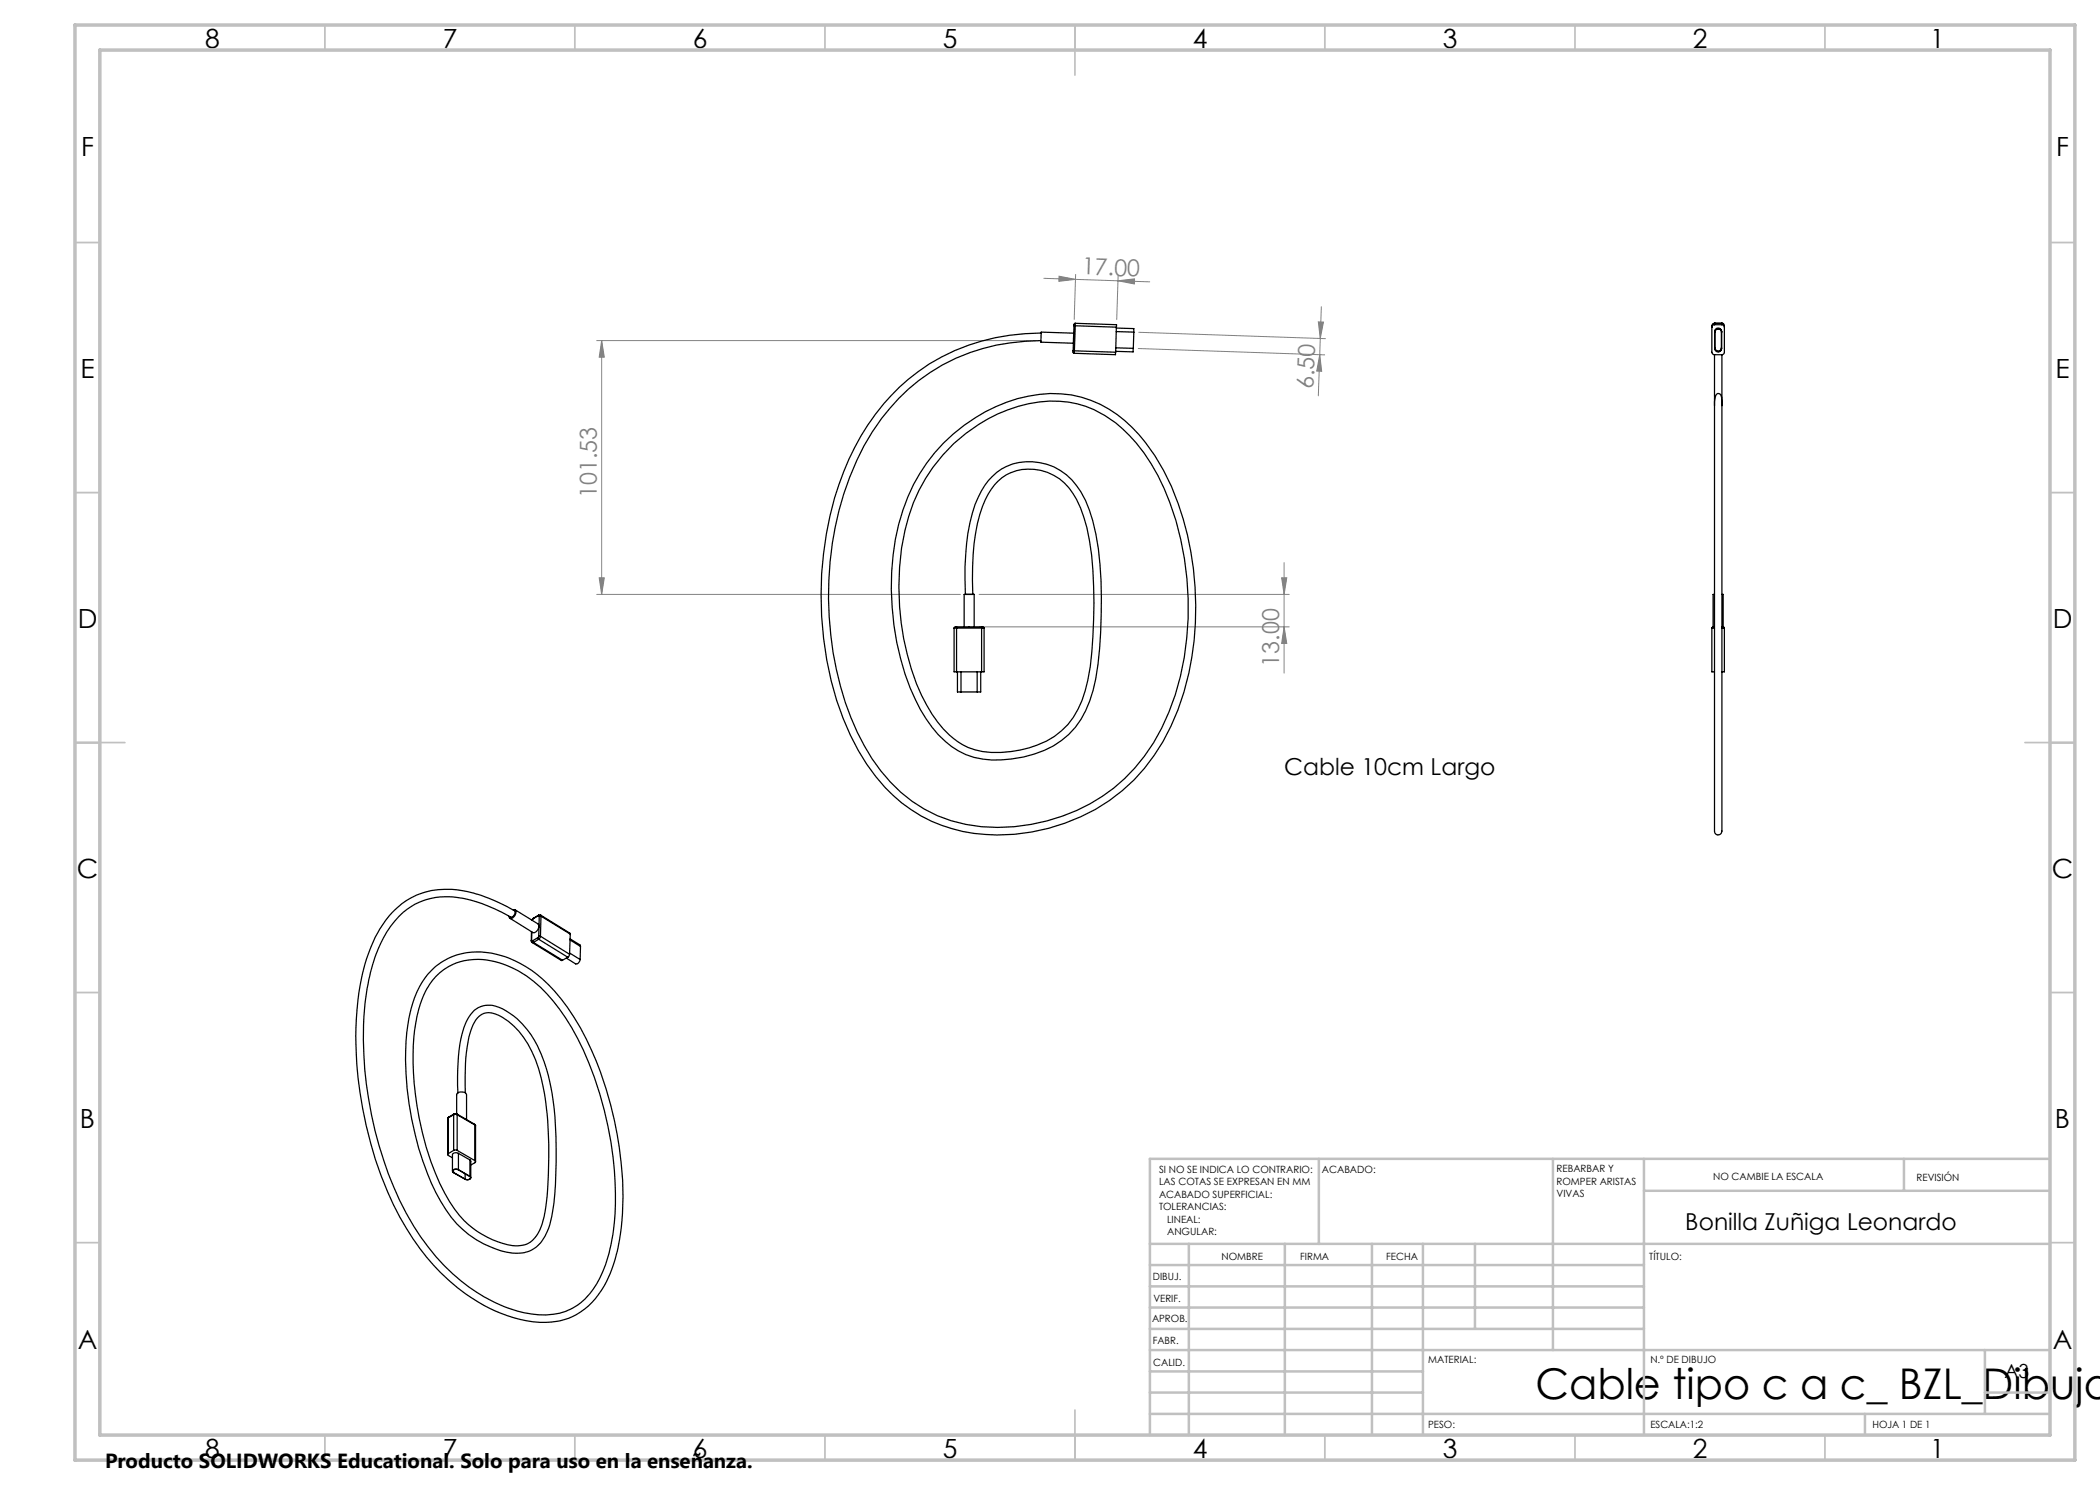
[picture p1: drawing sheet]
<svg xmlns="http://www.w3.org/2000/svg" width="420mm" height="297mm" viewBox="0 0 420 297" stroke-linecap="round" stroke-linejoin="round" font-family="sans-serif">
<g fill="none" stroke="#808080" stroke-width=".2">
<path d="M208.8 55.7l14.8 .5M211.8 55.2l3.3 .7-3.3 .4zM215.1 54.9l-.3 9M223.6 56.2l6.3 .2M223.6 56.2l3.3-.4v1zM223.6 55.2l-.3 8.7M119.3 68.1h87.9M120.3 68.1l.6 3.3h-1.1zM120.3 68.1v50.8M227.6 69.7l37.3 1.3M227.8 66.5l37.3 1.2M263.7 64.4h1l-.6 3.3z"/>
<path d="M263.9 70.9l.4 3.4-1-.1zM264.3 61.3l-.6 17.9M119.3 118.9h72.8M119.8 115.6h1.1l-.6 3.3zM195.8 118.9h62M256.3 115.6h1.1l-.6 3.3zM256.8 112.5v22.1M195.8 125.4h62M256.8 125.4l.6 3.3h-1.1z"/>
</g>
<g fill="none" stroke="#c0c0c0" stroke-width=".35">
<path d="M65 5v5M115 5v5M165 5v5M215 5v10M265 5v5M315 5v5M365 5v5M15 48.5h5M410 48.5h5M15 98.5h5M410 98.5h5M15 148.5h10"/>
<path d="M405 148.5h10M15 198.5h5M410 198.5h5M15 248.5h5M410 248.5h5M65 287v5M115 287v5M165 287v5M215 282v10M265 287v5M315 287v5M365 287v5"/>
</g>
<g fill="none" stroke="#c0c0c0" stroke-width=".5">
<path d="M263.8 231.8v17M310.6 231.8v38.2M328.8 231.8v55.2M328.8 238.2h81.2M380.8 231.8v6.4M410 231.8h-180v55.2M230 248.8h180M230 257.3h98.8M230 253h98.8M237.8 248.8v38.2M257 248.8v38.2M274.4 248.8v38.2"/>
<path d="M284.6 248.8v38.2M295 248.8v17M230 265.8h98.8M230 261.5h98.8M230 278.5h54.6M230 274.3h54.6M230 270h180M397 278.5h13M397 270v12.8M230 282.8h180M373 282.8v4.2"/>
</g>
<path d="M15 5h400v287h-400zM20 10h390v277h-390z" fill="none" stroke="#c0c0c0" stroke-width=".7"/>
<g fill="#808080">
<path d="M223.6 56.2l3.3-.4v1zM211.8 55.2l3.3 .7-3.3 .4z"/>
<path d="M263.9 70.9l.4 3.4-1-.1zM263.7 64.4h1l-.6 3.3z"/>
<path d="M119.8 115.6h1.1l-.6 3.3zM120.3 68.1l.6 3.3h-1.1zM256.8 125.4l.6 3.3h-1.1zM256.3 115.6h1.1l-.6 3.3z"/>
</g>
<g fill="none" stroke="#000" stroke-width=".25">
<path d="M208.2 68.1a39.1 39.1 0 0 0-28.5 11.6 48.8 48.8 0 0 0-11.9 22.5 69.3 69.3 0 0 0 2.4 41.3 37.3 37.3 0 0 0 12.2 16.8 30.7 30.7 0 0 0 23.8 4.6 35.2 35.2 0 0 0 27.6-22.5 59.6 59.6 0 0 0-2.2-47.3 29 29 0 0 0-12.8-13.2 22 22 0 0 0-17.3 .1 33.2 33.2 0 0 0-20.5 24 53.6 53.6 0 0 0 3.3 33 23.2 23.2 0 0 0 7.3 9.3 13.3 13.3 0 0 0 8.6 2.2 20.2 20.2 0 0 0 12.1-4.3 17.7 17.7 0 0 0 5.3-10.1 95.5 95.5 0 0 0 1-22 34.7 34.7 0 0 0-3.3-14.2 10.2 10.2 0 0 0-14.9-4.4 13.5 13.5 0 0 0-4.4 7.4 47.7 47.7 0 0 0-1.4 16M208.2 66.6a40.4 40.4 0 0 0-37.3 22.9 68.2 68.2 0 0 0-5.6 42.5 50.5 50.5 0 0 0 11.8 25.5 29.7 29.7 0 0 0 22.3 9.5 38.4 38.4 0 0 0 29.5-13.4 47.8 47.8 0 0 0 9.9-25.5 61.1 61.1 0 0 0-6.1-34.1 29.8 29.8 0 0 0-12.7-13.1 22.9 22.9 0 0 0-16.5-1.2 34.5 34.5 0 0 0-23.8 25.1 54.3 54.3 0 0 0 4.4 37.1 20 20 0 0 0 9 9 19.6 19.6 0 0 0 11.6 .5 17 17 0 0 0 13.9-13.3 77.7 77.7 0 0 0 1.7-18.6 53.3 53.3 0 0 0-2.4-17.5 13.3 13.3 0 0 0-8.6-9.2 10.9 10.9 0 0 0-13.6 6.6 34.9 34.9 0 0 0-2.7 13.9l.1 5.6M214.6 70.1l.1 .5 .1 .1M214.6 70.1l.3 .1M214.7 66.6l-6.5-.2v1.5v.5l6.5 .2M214.8 65.2h.3M214.8 65.2l-.2 4.9M214.9 70.2l-.1 .5M214.9 70.2l8.2 .2M215.1 64.7l8.2 .2v.5M215.1 64.7v.5M215.1 64.7l-.3 .1v.4"/>
<path d="M215.1 65.2l8.2 .2M215.1 65.2l-.2 5M223.1 70.4v.5l-8.3-.2M223.1 69.6l3.6 .1M223.2 66.3l3.6 .1M223.3 65.6l3.5 .1v.7M223.3 65.4l-.2 5M226.7 69.7l-.1 .7-3.5-.1M226.8 66.4l-.1 3.3M342.9 70.9v8.5M342.9 79.5v86.4a.8 .8 0 0 0 .7 1.1 .8 .8 0 0 0 .8-1.1v-86.4M342.9 64.7a.49 .49 0 0 0-.5 .5v5.2a.49 .49 0 0 0 .5 .5"/>
<path d="M342.9 64.9a.49 .49 0 0 0-.5 .5M342.9 64.7h.1M342.9 64.7h1.5M342.9 70.9h1.5M342.9 64.9h1.5M342.9 64.7v.2M343 69.6a.65 .65 0 0 0 .6 .6 .65 .65 0 0 0 .7-.6M343.1 65.8a.69 .69 0 0 1 .8-.1 .69 .69 0 0 1 .4 .6v3.4a.71 .71 0 0 1-.7 .7 .71 .71 0 0 1-.7-.7v-3.4zM344.3 66.4a.71 .71 0 0 0-.7-.7 .71 .71 0 0 0-.7 .7 .67 .67 0 0 1 .7-.6 .67 .67 0 0 1 .7 .6v3.3a.65 .65 0 0 1-.7 .6 .65 .65 0 0 1-.6-.6M344.4 70.9v8.5M344.4 64.9l.3 .2 .2 .3M344.4 64.7h.3l.2 .3v5.5l-.2 .3-.3 .1"/>
<path d="M344.4 64.7h.1M344.4 64.7v.2M342.9 81.1l.2-1.8a.62 .62 0 0 1 .7-.6 .62 .62 0 0 1 .5 .8l.1 1.6M193.1 118.9h.1M193.1 118.9h1.5M194.6 118.9h.1M342.9 118.9h-.3v6.5M344.4 118.9h.2v6.5M190.8 125.6h.5M190.8 125.6v8.8h.5M191.3 125.4h-.3l-.2 .2M191.3 125.4v.2"/>
<path d="M191.3 125.6v8.8M191.3 125.4h5M191.3 125.6h5M191.3 134.4h5M191.5 134.4v4h.7M192.2 134.4v4M192.2 138.4h3.2M192.8 125.4v-6.5h2v6.5M195.4 134.4v4M196.1 134.4v4h-.7M196.3 125.6h.5M196.3 125.4h.3l.2 .2"/>
<path d="M196.3 125.4v.2M196.3 125.6v8.8M196.8 125.6v8.8h-.5M342.4 125.6h.5M342.4 125.6v8.8h.5M342.6 125.4h.3M342.6 125.4l-.2 .2M344.4 125.6h.5M344.4 125.4h.2M344.6 125.4l.3 .2M344.9 125.6v8.8h-.5M102 183.7l4.6 2.8a1.22 1.22 0 0 0 1.2-1.3"/>
<path d="M102.6 182l.3-.1a1.04 1.04 0 0 1-.5 1.8h-.4l-.2-.4M103 182l4.6 2.8 .2 .4M106.3 188.2l.1 .3M106.3 186.3v1.9M106.3 188.1l.2 .1M106.3 188.1v.1M106.4 186.4l-.1 1.7M106.4 188.5l5.9 3.6 .2-.1M106.4 188.5h.3M106.5 188.2l.2 .3M106.6 183.8l-.2 .3M106.7 183.7l-.3 .3"/>
<path d="M106.7 183.7l-.1 .1M106.7 188.5l5.8 3.5M107.6 187.5l.1 .4M107.6 187.5l-1.1 .7M107.7 183.1l.1 .1M107.7 183.1l-1.1 .7M107.7 183h.4M107.7 187.3l-.1 .2M107.7 187.3h.4M107.7 183v.1M107.7 183l-1 .7M107.7 187.9l5.9 3.5"/>
<path d="M107.7 187.9l-1 .6M107.8 185.2l-.1 2.1M107.8 183.2h.4M107.8 183.2v2M108.1 187.3l-.4 .6M108.1 187.3l5.8 3.5M108.1 183l5.8 3.6 .2 .2M108.1 183l.1 .2M108.2 183.2l-.1 4.1M108.2 183.2l5.9 3.6M113.3 191.6l1.8 1.2 .6-.2 .3-.7M113.6 191.4l-1.1 .6"/>
<path d="M113.9 190.8l-.3 .6M113.9 190.6l2.1 1.3M114 187.8l2 1.2 .1 .3M114 188l2.1 1.3M114.1 186.8l-.2 4M116.1 189.3l-.1 2.6M91.6 218.6a33.8 33.8 0 0 1 1.5-13.9 5 5 0 0 1 4.4-3.7 7 7 0 0 1 4.5 1.7 18.2 18.2 0 0 1 6.8 9.7 48.8 48.8 0 0 1 2.4 15 70.3 70.3 0 0 1-1.1 16.8 8.1 8.1 0 0 1-3.8 5.8 8 8 0 0 1-6 .2 19.9 19.9 0 0 1-12.2-10 60 60 0 0 1-7-28.2 30.8 30.8 0 0 1 2.9-14.8 13 13 0 0 1 15.4-6.3 23 23 0 0 1 12.8 8.8 61.7 61.7 0 0 1 11.2 27.2 58.1 58.1 0 0 1 .2 22.8 22.4 22.4 0 0 1-5.9 11.5 13.8 13.8 0 0 1-12.4 3 33.8 33.8 0 0 1-18.6-11.2 58.6 58.6 0 0 1-12.5-24.3 71.7 71.7 0 0 1-1.8-33.3 26.9 26.9 0 0 1 6.6-13.4 15.1 15.1 0 0 1 14.5-3.7l1.9 .5a34.6 34.6 0 0 1 7.6 3.4 .99 .99 0 0 1-.9 1.2 24.9 24.9 0 0 0-14-4 13 13 0 0 0-10 5.8 33.7 33.7 0 0 0-5 14.5 76.1 76.1 0 0 0 8.1 42.9 40.8 40.8 0 0 0 16.7 17.4 24.5 24.5 0 0 0 11.3 3 11.6 11.6 0 0 0 10.1-6.2 34.1 34.1 0 0 0 3.8-16 71.6 71.6 0 0 0-8.8-35.3 30.2 30.2 0 0 0-10.7-11.3 15.1 15.1 0 0 0-12.9-1.4 12.9 12.9 0 0 0-7 9.1l-.3 1.2a44.2 44.2 0 0 0-.3 15.8 51.9 51.9 0 0 0 7.8 22.9 17.4 17.4 0 0 0 12.6 7.4 4.6 4.6 0 0 0 4.4-3.2 26.4 26.4 0 0 0 1.7-9.7 75.5 75.5 0 0 0-1.4-20.7 18.9 18.9 0 0 0-7.7-12.1 4.2 4.2 0 0 0-4.2-.6 7.7 7.7 0 0 0-2.7 5.4 45.2 45.2 0 0 0-.5 10.3M89.5 223.8v7.1M89.7 230.7l-.1 .3 .9 .6M89.7 223.6l-.2 .2M89.7 223.6v7.1M89.7 223.4l-.2 .4"/>
<path d="M89.7 223.4v.2M90.7 234.5l-.1-.1v-.3l.3-.2h.5l2.6 1.4M90.7 234.5l2.3 1.3M90.7 234v.5M90.7 230.1h.7M90.7 223l.3-.2 .4 .2M90.7 230.1l-1 .6M90.7 223v7.1M90.7 223l-1 .6M90.8 222.8h.6M90.8 222.8l-.1 .2M90.8 222.8l-1.1 .6"/>
<path d="M91.3 222.8v-3.8a1.13 1.13 0 0 1 2 0v4.9M91.4 222.8v.2M91.4 222.8l3.5 2.1M91.4 230.1l3.6 2M91.4 223v7.1M91.4 223l3.6 2M91.7 230.7v3.2l-.5-.1a.55 .55 0 0 0-.7 .4l.2 .3 2.8 1.5a.51 .51 0 0 0 .6-.6l-.1-.1M91.7 230.7l-.5-.2a.6 .6 0 0 0-.7 .5v3.2M91.7 230.7l2.3 1.3M93 234.7v1.1M93.9 235.3l.2 .2a.76 .76 0 0 1-1.1 .3M94 232l.2 .3v3.2"/>
<path d="M94 232v3.3M94.9 224.9l.2 .3M94.9 224.9l.1 .1M95 232.1l.1 .3-.9 .6M95 225l.1 .2M95 225v7.1M95.1 225.2v7.1"/>
</g>
<text font-size="8.5" x="307.1" y="279.7">Cable tipo c a c_ BZL_Dibujo</text>
<g font-size="5.3">
<text x="41" y="9.5">8</text>
<text x="88.5" y="9.5">7</text>
<text x="138.5" y="9.5">6</text>
<text x="188.5" y="9.5">5</text>
<text x="238.5" y="9.5">4</text>
<text x="288.5" y="9.5">3</text>
<text x="338.5" y="9.5">2</text>
<text x="386" y="9.5">1</text>
<text x="16.2" y="31.3">F</text>
<text x="411.2" y="31.3">F</text>
<text x="16.1" y="75.5">E</text>
<text x="411.1" y="75.5">E</text>
<text x="15.5" y="125.5">D</text>
<text x="410.5" y="125.5">D</text>
<text x="15.4" y="175.5">C</text>
<text x="410.4" y="175.5">C</text>
<text x="16" y="225.5">B</text>
<text x="411" y="225.5">B</text>
<text x="15.5" y="269.8">A</text>
<text x="410.5" y="269.8">A</text>
<text x="41" y="291.5">8</text>
<text x="88.5" y="291.5">7</text>
<text x="138.5" y="291.5">6</text>
<text x="188.5" y="291.5">5</text>
<text x="238.5" y="291.5">4</text>
<text x="288.5" y="291.5">3</text>
<text x="338.5" y="291.5">2</text>
<text x="386" y="291.5">1</text>
</g>
<g font-size="4.7" fill="#808080">
<text x="216.3" y="54.9" transform="rotate(2 216.3 54.9)">17.00</text>
<text x="262.7" y="77.8" transform="rotate(-88 262.7 77.8)">6.50</text>
<text x="119.4" y="99.6" transform="rotate(-90 119.4 99.6)">101.53</text>
<text x="255.8" y="133.3" transform="rotate(-90 255.8 133.3)">13.00</text>
</g>
<g font-size="4.7">
<text x="256.8" y="154.9">Cable 10cm Largo</text>
<text x="337.1" y="246">Bonilla Zuñiga Leonardo</text>
</g>
<text font-size="4.1" x="21" y="293.7">Producto SOLIDWORKS Educational. Solo para uso en la enseñanza.</text>
<text font-size="3.9" x="400.9" y="275.5">A3</text>
<g font-size="2">
<text x="231.8" y="234.6">SI NO SE INDICA LO CONTRARIO:</text>
<text x="231.8" y="237.1">LAS COTAS SE EXPRESAN EN MM</text>
<text x="231.8" y="239.6">ACABADO SUPERFICIAL:</text>
<text x="264.4" y="234.6">ACABADO:</text>
<text x="311.3" y="234.5">REBARBAR Y</text>
<text x="311.3" y="237">ROMPER ARISTAS</text>
<text x="311.3" y="239.5">VIVAS</text>
<text x="342.6" y="236">NO CAMBIE LA ESCALA</text>
<text x="383.3" y="236.2">REVISIÓN</text>
<text x="231.8" y="242.1">TOLERANCIAS:</text>
<text x="233.4" y="244.6">LINEAL:</text>
<text x="233.4" y="247.1">ANGULAR:</text>
<text x="244.3" y="252">NOMBRE</text>
<text x="260" y="251.9">FIRMA</text>
<text x="277.2" y="251.9">FECHA</text>
<text x="329.9" y="251.9">TÍTULO:</text>
<text x="230.6" y="256.1">DIBUJ.</text>
<text x="230.7" y="260.3">VERIF.</text>
<text x="230.4" y="264.4">APROB.</text>
<text x="230.5" y="268.8">FABR.</text>
<text x="230.7" y="273.1">CALID.</text>
<text x="285.6" y="272.5">MATERIAL:</text>
<text x="330.1" y="272.5">N.º DE DIBUJO</text>
<text x="285.6" y="285.5">PESO:</text>
<text x="330.1" y="285.6">ESCALA:1:2</text>
<text x="374.5" y="285.6">HOJA 1 DE 1</text>
</g>
</svg>
